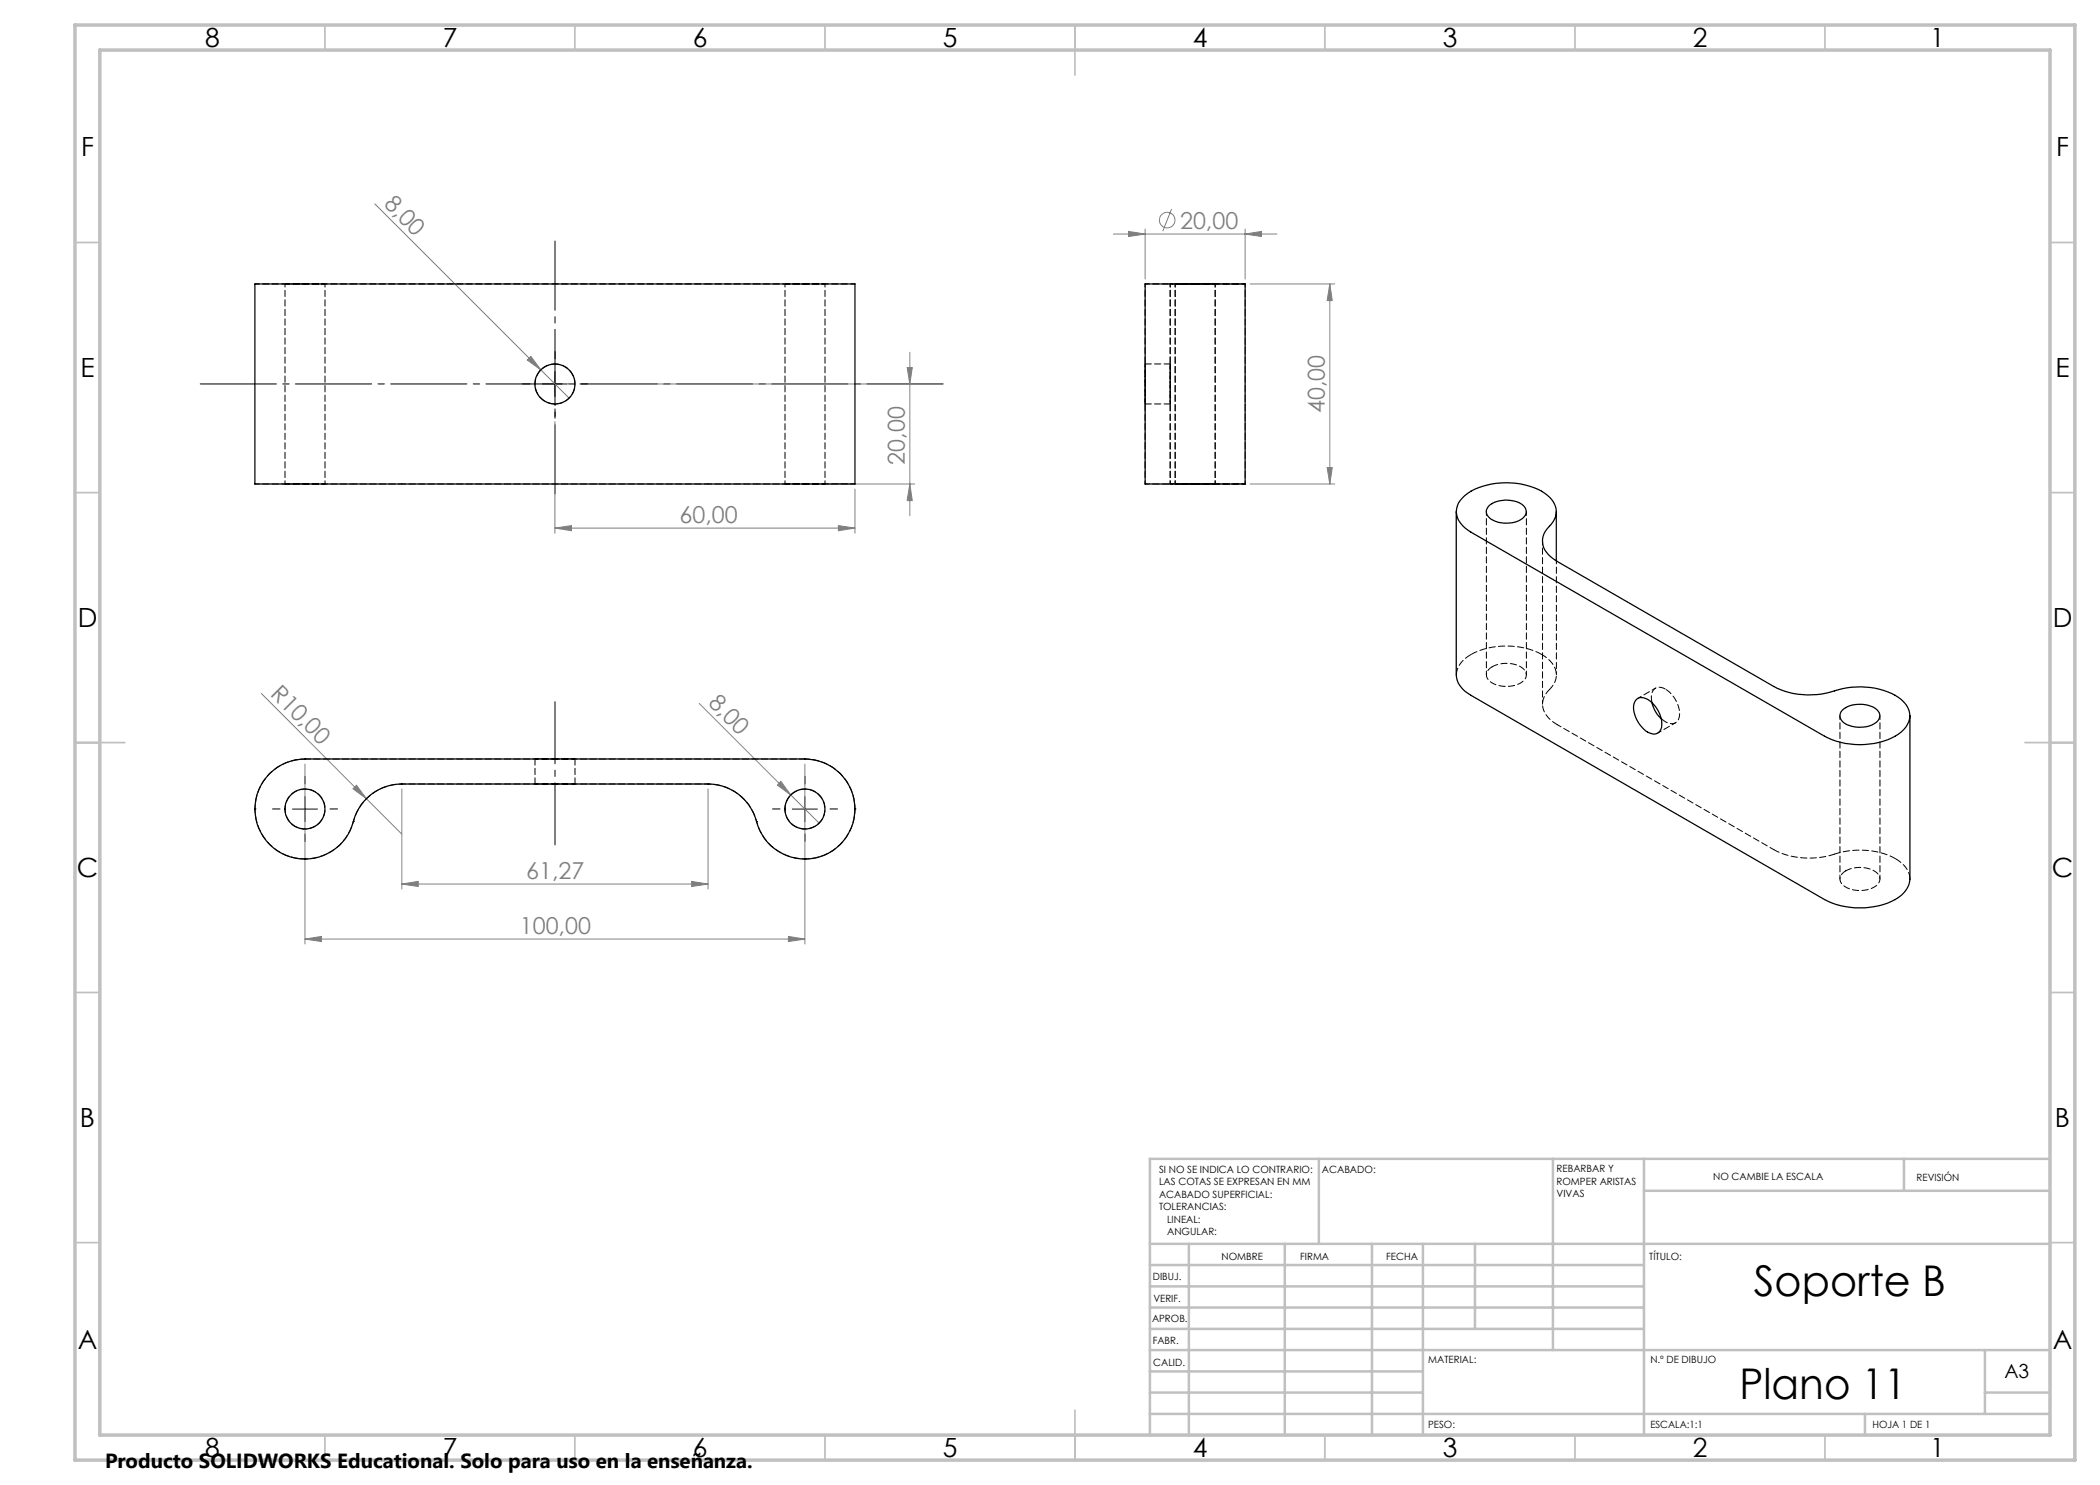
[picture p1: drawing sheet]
<svg xmlns="http://www.w3.org/2000/svg" width="420mm" height="297mm" viewBox="0 0 420 297" stroke-linecap="round" stroke-linejoin="round" font-family="sans-serif">
<g fill="none" stroke="#808080" stroke-width=".2">
<path d="M75 40.8l33.2 33.2M222.7 46.8h32.7M225.7 46.3l3.3 .5-3.3 .5zM229 45.8v10M234.3 41.8l-1.7 4.4M249 46.8l3.3-.5v1zM249 45.8v10M250 56.8h16.9M266 56.8v40M266 56.8l.5 3.3h-1.1zM105.4 72l.8-.7 2 2.7zM108.2 74l5.6 5.6"/>
<path d="M118.5 76.8h64.5M181.4 73.5h1.1l-.5 3.3zM182 70.4v32.7M111 84.3v22.3M162 96.8h21M171 97.8v8.8M182 96.8l.5 3.3h-1.1zM250 96.8h16.9M265.4 93.5h1.1l-.5 3.3zM111 105.6l3.3-.5v1zM111 105.6h60M167.7 105.1l3.3 .5-3.3 .5z"/>
<path d="M52.3 138.7l21 21M61 152.8v36M70.6 157.8l.7-.7 2 2.6zM73.3 159.7l7.1 7.1M80.4 157.8v20M139.8 140.7l24 23.9M141.6 157.8v20M156.2 156.3l2 2.7-2.7-2zM161 152.8v36M80.4 176.8l3.2-.5v1zM80.4 176.8h61.2M138.3 176.3l3.3 .5-3.3 .5z"/>
<path d="M61 187.8l3.3-.5v1zM61 187.8h100M157.7 187.3l3.3 .5-3.3 .5z"/>
<circle cx="233.4" cy="44" r="1.56"/>
</g>
<path d="M111 140.3v28.7" fill="none" stroke="#000" stroke-width=".2" stroke-dasharray="15.2 1.3 1.3 1.3" stroke-dashoffset="2.8"/>
<path d="M106 76.8h-1.5M111 71.8v-1.5M116 76.8h1.5M111 81.8v1.5M61 156.8v-1.5M161 156.8v-1.5M56 161.8h-1.5M61 166.8v1.5M66 161.8h1.5M156 161.8h-1.5M161 166.8v1.5M166 161.8h1.5" fill="none" stroke="#000" stroke-width=".2" stroke-dasharray="15.2 1.3 1.3 1.3"/>
<path d="M111 48.2v50.6" fill="none" stroke="#000" stroke-width=".2" stroke-dasharray="15.2 1.3 1.3 1.3" stroke-dashoffset="1.4"/>
<path d="M39.3 76.8h150" fill="none" stroke="#000" stroke-width=".2" stroke-dasharray="15.2 1.3 1.3 1.3" stroke-dashoffset="-.7"/>
<path d="M108.5 76.8h5M111 74.3v5M61 159.3v5M161 159.3v5M58.5 161.8h5M158.5 161.8h5" fill="none" stroke="#000" stroke-width=".2"/>
<g fill="none" stroke="#c0c0c0" stroke-width=".35">
<path d="M65 5v5M115 5v5M165 5v5M215 5v10M265 5v5M315 5v5M365 5v5M15 48.5h5M410 48.5h5M15 98.5h5M410 98.5h5M15 148.5h10"/>
<path d="M405 148.5h10M15 198.5h5M410 198.5h5M15 248.5h5M410 248.5h5M65 287v5M115 287v5M165 287v5M215 282v10M265 287v5M315 287v5M365 287v5"/>
</g>
<g fill="none" stroke="#c0c0c0" stroke-width=".5">
<path d="M263.8 231.8v17M310.6 231.8v38.2M328.8 231.8v55.2M328.8 238.2h81.2M380.8 231.8v6.4M410 231.8h-180v55.2M230 248.8h180M230 257.3h98.8M230 253h98.8M237.8 248.8v38.2M257 248.8v38.2M274.4 248.8v38.2"/>
<path d="M284.6 248.8v38.2M295 248.8v17M230 265.8h98.8M230 261.5h98.8M230 278.5h54.6M230 274.3h54.6M230 270h180M397 278.5h13M397 270v12.8M230 282.8h180M373 282.8v4.2"/>
</g>
<path d="M15 5h400v287h-400zM20 10h390v277h-390z" fill="none" stroke="#c0c0c0" stroke-width=".7"/>
<g fill="#808080">
<path d="M105.4 72l2.8 2-2-2.7zM156.2 156.3l-.7 .7 2.7 2zM70.6 157.8l2.7 1.9-2-2.6z"/>
<path d="M157.7 187.3l3.3 .5-3.3 .5zM61 187.8l3.3-.5v1zM138.3 176.3l3.3 .5-3.3 .5zM80.4 176.8l3.2-.5v1z"/>
<path d="M111 105.6l3.3-.5v1zM167.7 105.1l3.3 .5-3.3 .5z"/>
<path d="M265.4 93.5h1.1l-.5 3.3zM266 56.8l.5 3.3h-1.1z"/>
<path d="M181.4 73.5h1.1l-.5 3.3zM182 96.8l.5 3.3h-1.1z"/>
<path d="M225.7 46.3l3.3 .5-3.3 .5zM249 46.8l3.3-.5v1z"/>
</g>
<g fill="none" stroke="#000" stroke-width=".25">
<path d="M51 56.8h120v40h-120zM229 56.8h20v40h-20zM292.5 99.6a12.1 12.1 0 0 1 8.8-3 11.8 11.8 0 0 1 9.1 3.4 3.7 3.7 0 0 1-.5 5.3 3.9 3.9 0 0 0 .3 6.1l1.2 .9 43.4 25a16.3 16.3 0 0 0 12.9 .6 14.8 14.8 0 0 1 12.6 2 3.9 3.9 0 0 1 0 6.5 14.7 14.7 0 0 1-13.1 1.8l-2.3-1-70.7-40.8a4.9 4.9 0 0 1-2.9-4.6 3.6 3.6 0 0 1 1.2-2.2zM291.3 102.3v32.7a5.1 5.1 0 0 0 2.9 4.1l70.7 40.8a15.6 15.6 0 0 0 14.8-.4 4.9 4.9 0 0 0 2.3-3.7v-32.6M297.7 101.2a5.6 5.6 0 0 1 7.2 .2 1.68 1.68 0 0 1-.8 2.6 6 6 0 0 1-6.2-.4 1.55 1.55 0 0 1-.2-2.4zM311.3 102.3v9.9M327.3 139.8a2.35 2.35 0 0 1 3.1 .7 5.6 5.6 0 0 1 1.8 5.4 1.67 1.67 0 0 1-2.7 .5 6.1 6.1 0 0 1-2.7-5.6zM53.9 154.7a10.2 10.2 0 0 1 7.1-2.9h100a10 10 0 0 1 9.9 9.1 10 10 0 0 1-8.2 10.8 10 10 0 0 1-11.4-7.4 10 10 0 0 0-9.7-7.5h-61.2a10.2 10.2 0 0 0-10 8.4 10 10 0 0 1-14.8 5 10 10 0 0 1-1.7-15.5zM330.4 140.5l.8 1.9 1 1.4M368.4 142.1a5.9 5.9 0 0 1 7-.2 1.66 1.66 0 0 1-.6 2.9 6 6 0 0 1-6.2-.4 1.52 1.52 0 0 1-.2-2.3z"/>
<circle cx="111" cy="76.8" r="4"/>
<circle cx="61" cy="161.8" r="4"/>
<circle cx="161" cy="161.8" r="4"/>
</g>
<g fill="none" stroke="#000" stroke-width=".2" stroke-dasharray="1.3 .6" stroke-dashoffset=".6">
<path d="M57 56.8v40M70.7 56.8h-9.7M80.4 56.8h-9.7M151.3 56.8h-9.7M157 56.8v40M161 56.8h-9.7M229 56.8v40M234 56.8v40M235 56.8v40M249 56.8v40M61 96.8h9.7M65 96.8v-40"/>
<path d="M70.7 96.8h9.7M141.6 96.8h9.7M151.3 96.8h9.7M165 96.8v-40M234 96.8v-40M243 96.8v-40"/>
</g>
<g fill="none" stroke="#000" stroke-width=".2" stroke-dasharray="1.3 .6" stroke-dashoffset=".5">
<path d="M80.4 56.8h61.2M111 72.8a4 4 0 0 1 3.6 5.8 4 4 0 0 1-6.8 .5 4 4 0 0 1 2.6-6.3h.6M141.6 96.8h-61.2M297.3 102.3v32.7M308.5 108.2v32.6M305.3 135v-32.7M331.1 137.6l-3.5 2.1M80.4 156.8h61.2M331.6 146.6l3.5-2M368 143.1v32.7M57 161.8a4 4 0 0 0 5.8 3.6 4 4 0 0 0 .5-6.9 4 4 0 0 0-6.3 2.7v.6M157 161.8a4 4 0 0 0 5.8 3.6 4 4 0 0 0 .5-6.9 4 4 0 0 0-6.3 2.7v.6"/>
<path d="M376 175.8v-32.7"/>
</g>
<path d="M57 56.8h8h-8M157 56.8h8h-8M239 56.8h4h-8h4M234 72.8v8v-8M57 96.8h8h-8M157 96.8h8h-8M229 80.8v-8v8M239 96.8h4h-8h4M111 151.8h4h-8h4M111 156.8h4h-8h4" fill="none" stroke="#000" stroke-width=".2" stroke-dasharray="1.3 .6" stroke-dashoffset=".3"/>
<g fill="none" stroke="#000" stroke-width=".2" stroke-dasharray="1.3 .6" stroke-dashoffset=".4">
<path d="M61 56.8h-10M171 56.8h-10M239 56.8h-10M249 56.8h-10M51 96.8h10M161 96.8h10M229 96.8h10M239 96.8h10M161 151.8a10 10 0 0 1 10 10M51 161.8a10 10 0 0 1 10-10M61 171.8a10 10 0 0 1-10-10M171 161.8a10 10 0 0 1-10 10"/>
<path d="M354.8 169.9l-43.4-25"/>
</g>
<g fill="none" stroke="#000" stroke-width=".2" stroke-dasharray="1.3 .6">
<path d="M229 56.8h.1M234 56.8h.1M234 72.8h-5M229 96.8h.1M229 80.8h5M234 96.8h.1M294.2 130.9a15.6 15.6 0 0 1 14.1 0M61 151.8h.1M80.4 156.8h.1M107 151.8v5M115 156.8v-5M141.6 156.8h.1"/>
<path d="M161 151.8h.1M51 161.8h.1M61 171.8h.1M70.7 164.3h.1M151.3 164.3h.1M161 171.8h.1M171 161.8h.1"/>
</g>
<path d="M308.3 130.9a4.9 4.9 0 0 1 3 4.4 4.2 4.2 0 0 1-1.4 2.6M309.9 137.9a3.9 3.9 0 0 0 .3 6.2l1.2 .8M61 151.8h100" fill="none" stroke="#000" stroke-width=".2" stroke-dasharray="1.3 .6" stroke-dashoffset=".2"/>
<g fill="none" stroke="#000" stroke-width=".2" stroke-dasharray="1.3 .6" stroke-dashoffset=".7">
<path d="M234 56.8h7.5M241.5 56.8h-7.5M241.5 56.8h7.5M249 56.8h-7.5M234 96.8h7.5M241.5 96.8h7.5M241.5 96.8h-7.5M249 96.8h-7.5M311.3 135v-22.8M80.4 156.8a10 10 0 0 0-9.7 7.5M70.7 164.3a10 10 0 0 1-9.7 7.5M151.3 164.3a10 10 0 0 0-9.7-7.5"/>
<path d="M161 171.8a10 10 0 0 1-9.7-7.5"/>
</g>
<path d="M291.3 135a5 5 0 0 1 2.9-4.1M330.4 140.5a2.33 2.33 0 0 1 1.1-3h.8l.8 .3M379.1 171.7a5 5 0 0 1 2.9 4.1" fill="none" stroke="#000" stroke-width=".2" stroke-dasharray="1.3 .6" stroke-dashoffset="-.1"/>
<path d="M298.4 133.3a5.8 5.8 0 0 1 6.5 .8 1.67 1.67 0 0 1-.8 2.5 5.8 5.8 0 0 1-6.5-.7 1.67 1.67 0 0 1 .8-2.6M354.8 169.9a15.9 15.9 0 0 0 12.1 .9M366.9 170.8a15.9 15.9 0 0 1 12.2 .9M369.2 174.2a5.8 5.8 0 0 1 6.5 .7 1.67 1.67 0 0 1-.9 2.5 5.8 5.8 0 0 1-6.5-.7 1.67 1.67 0 0 1 .9-2.5" fill="none" stroke="#000" stroke-width=".2" stroke-dasharray="1.3 .6" stroke-dashoffset=".1"/>
<path d="M333.1 137.8a5.8 5.8 0 0 1 2.6 6 1.67 1.67 0 0 1-2.6 .6l-.8-.7" fill="none" stroke="#000" stroke-width=".2" stroke-dasharray="1.3 .6" stroke-dashoffset="-.2"/>
<g font-size="8.5">
<text x="350.8" y="259.3">Soporte B</text>
<text x="347.9" y="279.7">Plano 11</text>
</g>
<g font-size="5.3">
<text x="41" y="9.5">8</text>
<text x="88.5" y="9.5">7</text>
<text x="138.5" y="9.5">6</text>
<text x="188.5" y="9.5">5</text>
<text x="238.5" y="9.5">4</text>
<text x="288.5" y="9.5">3</text>
<text x="338.5" y="9.5">2</text>
<text x="386" y="9.5">1</text>
<text x="16.2" y="31.2">F</text>
<text x="411.2" y="31.2">F</text>
<text x="16.1" y="75.5">E</text>
<text x="411.1" y="75.5">E</text>
<text x="15.5" y="125.5">D</text>
<text x="410.5" y="125.5">D</text>
<text x="15.4" y="175.5">C</text>
<text x="410.4" y="175.5">C</text>
<text x="16" y="225.5">B</text>
<text x="411" y="225.5">B</text>
<text x="15.5" y="269.7">A</text>
<text x="410.5" y="269.7">A</text>
<text x="41" y="291.5">8</text>
<text x="88.5" y="291.5">7</text>
<text x="138.5" y="291.5">6</text>
<text x="188.5" y="291.5">5</text>
<text x="238.5" y="291.5">4</text>
<text x="288.5" y="291.5">3</text>
<text x="338.5" y="291.5">2</text>
<text x="386" y="291.5">1</text>
</g>
<g font-size="4.7" fill="#808080">
<text x="76.6" y="41" transform="rotate(45 76.6 41)">8,00</text>
<text x="236" y="45.7">20,00</text>
<text x="265" y="82.6" transform="rotate(-90 265 82.6)">40,00</text>
<text x="181" y="92.9" transform="rotate(-90 181 92.9)">20,00</text>
<text x="135.9" y="104.6">60,00</text>
<text x="53.9" y="138.9" transform="rotate(45 53.9 138.9)">R10,00</text>
<text x="141.5" y="140.9" transform="rotate(45 141.5 140.9)">8,00</text>
<text x="105.3" y="175.8">61,27</text>
<text x="104" y="186.8">100,00</text>
</g>
<text font-size="4.1" x="21" y="293.7">Producto SOLIDWORKS Educational. Solo para uso en la enseñanza.</text>
<text font-size="3.9" x="400.9" y="275.5">A3</text>
<g font-size="2">
<text x="231.8" y="234.6">SI NO SE INDICA LO CONTRARIO:</text>
<text x="231.8" y="237.1">LAS COTAS SE EXPRESAN EN MM</text>
<text x="231.8" y="239.6">ACABADO SUPERFICIAL:</text>
<text x="264.4" y="234.6">ACABADO:</text>
<text x="311.3" y="234.5">REBARBAR Y</text>
<text x="311.3" y="237">ROMPER ARISTAS</text>
<text x="311.3" y="239.5">VIVAS</text>
<text x="342.6" y="236">NO CAMBIE LA ESCALA</text>
<text x="383.3" y="236.2">REVISIÓN</text>
<text x="231.8" y="242.1">TOLERANCIAS:</text>
<text x="233.4" y="244.6">LINEAL:</text>
<text x="233.4" y="247.1">ANGULAR:</text>
<text x="244.3" y="252">NOMBRE</text>
<text x="260" y="251.9">FIRMA</text>
<text x="277.2" y="251.9">FECHA</text>
<text x="329.9" y="251.9">TÍTULO:</text>
<text x="230.6" y="256.1">DIBUJ.</text>
<text x="230.7" y="260.3">VERIF.</text>
<text x="230.4" y="264.4">APROB.</text>
<text x="230.5" y="268.8">FABR.</text>
<text x="230.7" y="273.1">CALID.</text>
<text x="285.6" y="272.5">MATERIAL:</text>
<text x="330.1" y="272.5">N.º DE DIBUJO</text>
<text x="285.6" y="285.5">PESO:</text>
<text x="330.1" y="285.6">ESCALA:1:1</text>
<text x="374.5" y="285.6">HOJA 1 DE 1</text>
</g>
</svg>
